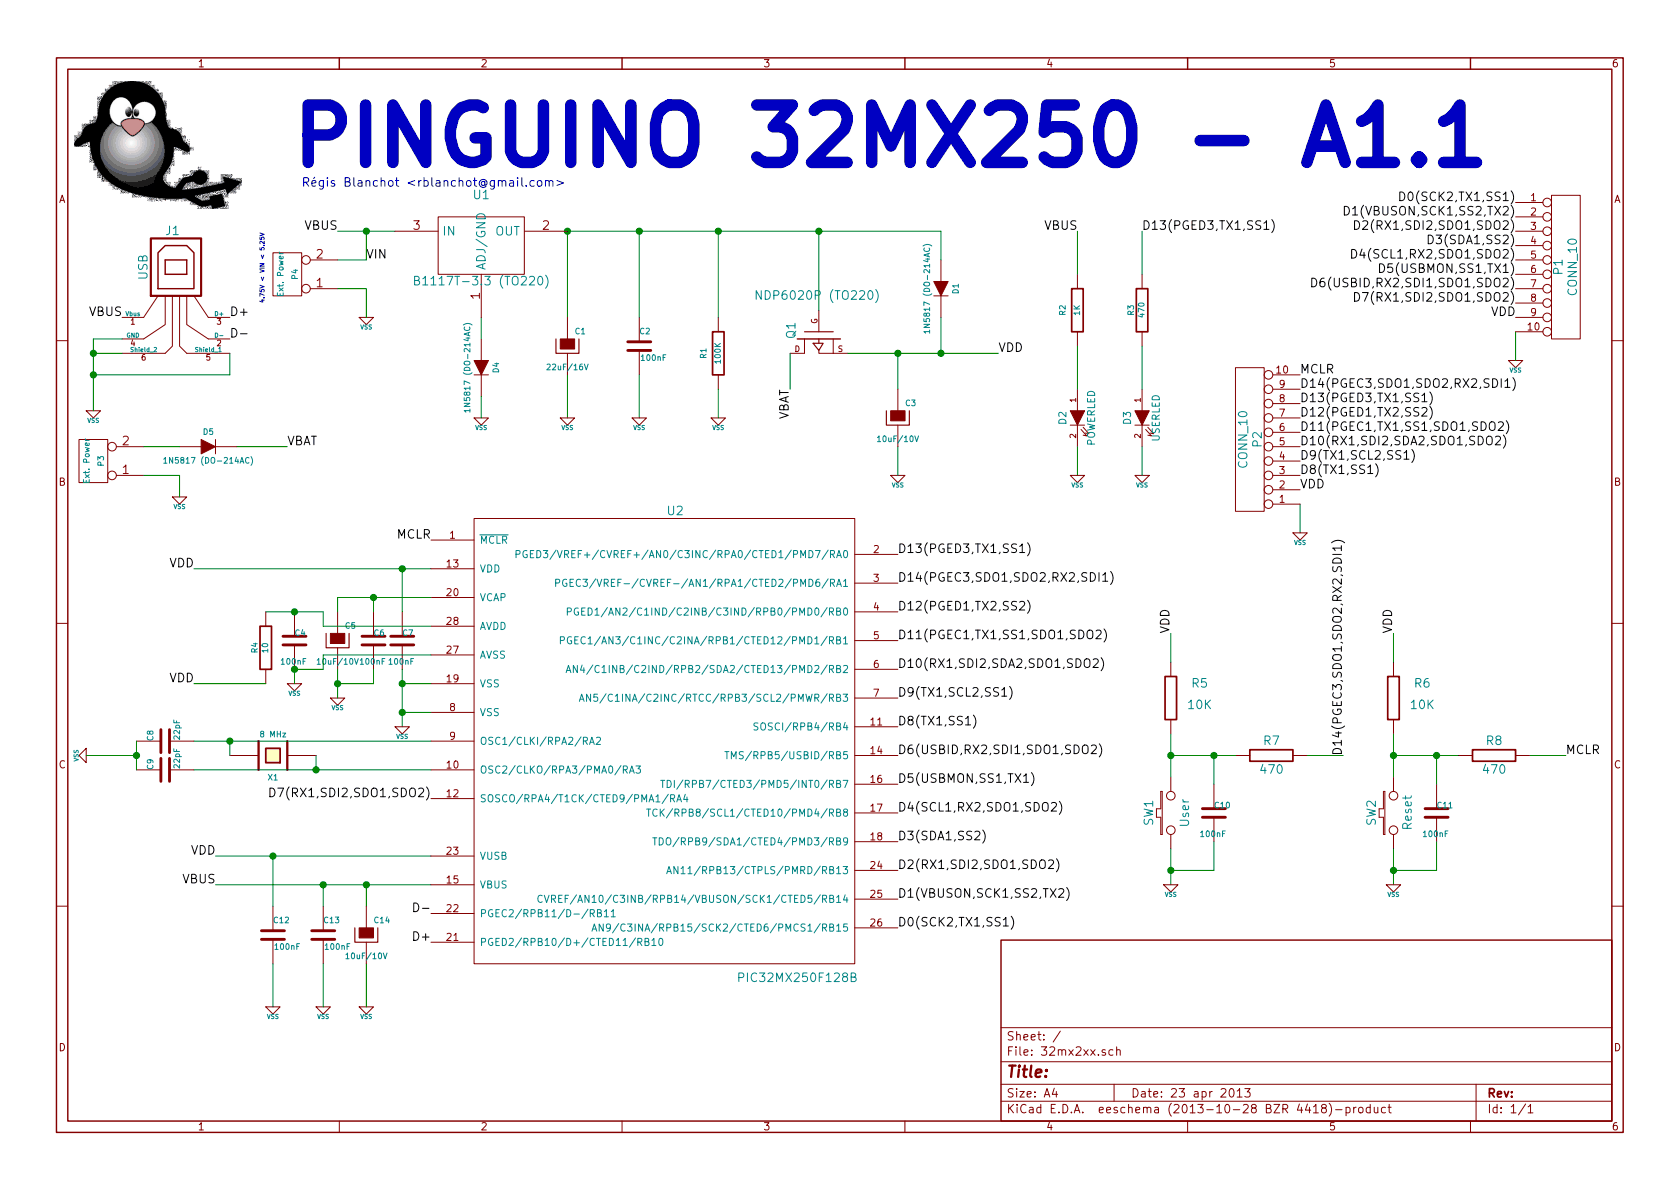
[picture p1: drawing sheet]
EESchema Schematic File Version 2
LIBS:74xgxx
LIBS:74xx
LIBS:ac-dc
LIBS:adc-dac
LIBS:analog_switches
LIBS:atmel
LIBS:audio
LIBS:brooktre
LIBS:cmos4000
LIBS:cmos_ieee
LIBS:conn
LIBS:contrib
LIBS:cypress
LIBS:dc-dc
LIBS:device
LIBS:digital-audio
LIBS:display
LIBS:dsp
LIBS:elec-unifil
LIBS:ftdi
LIBS:gennum
LIBS:graphic
LIBS:hc11
LIBS:intel
LIBS:interface
LIBS:linear
LIBS:logo
LIBS:memory
LIBS:microchip
LIBS:microchip1
LIBS:microchip_pic10mcu
LIBS:microchip_pic12mcu
LIBS:microchip_pic16mcu
LIBS:microcontrollers
LIBS:motorola
LIBS:msp430
LIBS:nxp_armmcu
LIBS:opto
LIBS:philips
LIBS:power
LIBS:powerint
LIBS:pspice
LIBS:references
LIBS:regul
LIBS:relays
LIBS:sensors
LIBS:siliconi
LIBS:special
LIBS:stm8
LIBS:stm32
LIBS:supertex
LIBS:texas
LIBS:transf
LIBS:transistors
LIBS:ttl_ieee
LIBS:valves
LIBS:video
LIBS:xilinx
LIBS:w_analog
LIBS:w_connectors
LIBS:w_device
LIBS:w_logic
LIBS:w_memory
LIBS:w_microcontrollers
LIBS:w_opto
LIBS:w_relay
LIBS:w_rtx
LIBS:w_transistor
LIBS:w_vacuum
LIBS:pinguino
LIBS:32mx2xx-cache
EELAYER 24 0
EELAYER END
$Descr A4 11693 8268
encoding utf-8
Sheet 1 1
Title ""
Date "23 apr 2013"
Rev ""
Comp ""
Comment1 ""
Comment2 ""
Comment3 ""
Comment4 ""
$EndDescr
$Comp
L CRYSTAL X1
U 1 1
P 1900 5250
F 0 "X1" H 1900 5400 40  0000 C CNN
F 1 "8 MHz" H 1900 5100 40  0000 C CNN
F 2 "" H 1900 5250 60  0001 C CNN
F 3 "" H 1900 5250 60  0001 C CNN
	1    1900 5250
	-1   0    0    1   
$EndComp
Text Notes 2100 1300 0    60   ~ 0
Régis Blanchot <rblanchot@gmail.com>
Text Notes 2050 1150 0    400  ~ 80
PINGUINO 32MX250 - A1.1
Text Label 7950 1600 0    60   ~ 0
D13(PGED3,TX1,SS1)
Text Label 6250 4050 0    60   ~ 0
D14(PGEC3,SDO1,SDO2,RX2,SDI1)
Text Label 6250 4250 0    60   ~ 0
D12(PGED1,TX2,SS2)
Text Label 6250 4450 0    60   ~ 0
D11(PGEC1,TX1,SS1,SDO1,SDO2)
Text Label 6250 4650 0    60   ~ 0
D10(RX1,SDI2,SDA2,SDO1,SDO2)
Text Label 6250 4850 0    60   ~ 0
D9(TX1,SCL2,SS1)
Text Label 6250 5050 0    60   ~ 0
D8(TX1,SS1)
Text Label 6250 5250 0    60   ~ 0
D6(USBID,RX2,SDI1,SDO1,SDO2)
Text Label 6250 5650 0    60   ~ 0
D4(SCL1,RX2,SDO1,SDO2)
Text Label 6250 5850 0    60   ~ 0
D3(SDA1,SS2)
Text Label 6250 6050 0    60   ~ 0
D2(RX1,SDI2,SDO1,SDO2)
Text Label 6250 6250 0    60   ~ 0
D1(VBUSON,SCK1,SS2,TX2)
Text Label 6250 6450 0    60   ~ 0
D0(SCK2,TX1,SS1)
Text Label 3000 5550 2    60   ~ 0
D7(RX1,SDI2,SDO1,SDO2)
$Comp
L C C12
U 1 1
P 1900 6500
F 0 "C12" H 1900 6600 40  0000 L CNN
F 1 "100nF" H 1906 6415 40  0000 L CNN
F 2 "~" H 1938 6350 30  0000 C CNN
F 3 "~" H 1900 6500 60  0000 C CNN
	1    1900 6500
	1    0    0    -1  
$EndComp
$Comp
L C C13
U 1 1
P 2250 6500
F 0 "C13" H 2250 6600 40  0000 L CNN
F 1 "100nF" H 2256 6415 40  0000 L CNN
F 2 "~" H 2288 6350 30  0000 C CNN
F 3 "~" H 2250 6500 60  0000 C CNN
	1    2250 6500
	1    0    0    -1  
$EndComp
$Comp
L R R3
U 1 1
P 7950 2150
F 0 "R3" V 8030 2150 40  0000 C CNN
F 1 "470" V 7957 2151 40  0000 C CNN
F 2 "~" V 7880 2150 30  0000 C CNN
F 3 "~" H 7950 2150 30  0000 C CNN
	1    7950 2150
	-1   0    0    -1  
$EndComp
$Comp
L LED D3
U 1 1
P 7950 2900
F 0 "D3" H 7950 3000 50  0000 C CNN
F 1 "USERLED" H 7950 2800 50  0000 C CNN
F 2 "~" H 7950 2900 60  0000 C CNN
F 3 "~" H 7950 2900 60  0000 C CNN
	1    7950 2900
	0    -1   1    0   
$EndComp
$Comp
L C C8
U 1 1
P 1150 5150
F 0 "C8" H 1150 5250 40  0000 L CNN
F 1 "22pF" H 1156 5065 40  0000 L CNN
F 2 "~" H 1188 5000 30  0000 C CNN
F 3 "~" H 1150 5150 60  0000 C CNN
	1    1150 5150
	0    -1   -1   0   
$EndComp
$Comp
L C C7
U 1 1
P 2800 4450
F 0 "C7" H 2800 4500 40  0000 L CNN
F 1 "100nF" H 2700 4300 40  0000 L CNN
F 2 "~" H 2838 4300 30  0000 C CNN
F 3 "~" H 2800 4450 60  0000 C CNN
	1    2800 4450
	1    0    0    -1  
$EndComp
$Comp
L C C9
U 1 1
P 1150 5350
F 0 "C9" H 1150 5450 40  0000 L CNN
F 1 "22pF" H 1156 5265 40  0000 L CNN
F 2 "~" H 1188 5200 30  0000 C CNN
F 3 "~" H 1150 5350 60  0000 C CNN
	1    1150 5350
	0    -1   -1   0   
$EndComp
$Comp
L R R4
U 1 1
P 1850 4500
F 0 "R4" V 1930 4500 40  0000 C CNN
F 1 "10" V 1857 4501 40  0000 C CNN
F 2 "~" V 1780 4500 30  0000 C CNN
F 3 "~" H 1850 4500 30  0000 C CNN
	1    1850 4500
	-1   0    0    1   
$EndComp
$Comp
L C C4
U 1 1
P 2050 4450
F 0 "C4" H 2050 4500 40  0000 L CNN
F 1 "100nF" H 1950 4300 40  0000 L CNN
F 2 "~" H 2088 4300 30  0000 C CNN
F 3 "~" H 2050 4450 60  0000 C CNN
	1    2050 4450
	1    0    0    -1  
$EndComp
$Comp
L CAPAPOL C5
U 1 1
P 2350 4450
F 0 "C5" H 2400 4550 40  0000 L CNN
F 1 "10uF/10V" H 2200 4300 40  0000 L CNN
F 2 "~" H 2450 4300 30  0000 C CNN
F 3 "~" H 2350 4450 300 0000 C CNN
	1    2350 4450
	1    0    0    -1  
$EndComp
$Comp
L R R8
U 1 1
P 10400 5250
F 0 "R8" V 10300 5250 60  0000 C CNN
F 1 "470" V 10500 5250 60  0000 C CNN
F 2 "" H 10400 5250 60  0001 C CNN
F 3 "" H 10400 5250 60  0001 C CNN
	1    10400 5250
	0    1    1    0   
$EndComp
$Comp
L SW_PUSHBUTTON SW2
U 1 1
P 9700 5650
F 0 "SW2" H 9700 5800 60  0000 C CNN
F 1 "Reset" H 9700 5550 60  0000 C CNN
F 2 "" H 9700 5650 60  0001 C CNN
F 3 "" H 9700 5650 60  0001 C CNN
	1    9700 5650
	0    -1   -1   0   
$EndComp
$Comp
L R R6
U 1 1
P 9700 4850
F 0 "R6" H 9900 4950 60  0000 C CNN
F 1 "10K" H 9900 4800 60  0000 C CNN
F 2 "" H 9700 4850 60  0001 C CNN
F 3 "" H 9700 4850 60  0001 C CNN
	1    9700 4850
	1    0    0    -1  
$EndComp
$Comp
L LED D2
U 1 1
P 7500 2900
F 0 "D2" H 7500 3000 50  0000 C CNN
F 1 "POWERLED" H 7500 2800 50  0000 C CNN
F 2 "" H 7500 2900 60  0001 C CNN
F 3 "" H 7500 2900 60  0001 C CNN
	1    7500 2900
	0    -1   1    0   
$EndComp
$Comp
L R R2
U 1 1
P 7500 2150
F 0 "R2" V 7400 2150 40  0000 C CNN
F 1 "1K" V 7500 2150 40  0000 C CNN
F 2 "" H 7500 2150 60  0001 C CNN
F 3 "" H 7500 2150 60  0001 C CNN
	1    7500 2150
	1    0    0    1   
$EndComp
$Comp
L CONN_2 P3
U 1 1
P 650 3200
F 0 "P3" V 600 3200 40  0000 C CNN
F 1 "Ext. Power" V 700 3200 40  0000 C CNN
F 2 "" H 650 3200 60  0000 C CNN
F 3 "" H 650 3200 60  0000 C CNN
	1    650  3200
	-1   0    0    1   
$EndComp
$Comp
L DIODE D4
U 1 1
P 3350 2550
F 0 "D4" H 3350 2650 40  0000 C CNN
F 1 "1N5817 (DO-214AC)" H 3350 2450 40  0000 C CNN
F 2 "~" H 3350 2550 60  0000 C CNN
F 3 "~" H 3350 2550 60  0000 C CNN
	1    3350 2550
	0    1    1    0   
$EndComp
$Comp
L C C2
U 1 1
P 4450 2400
F 0 "C2" H 4450 2500 40  0000 L CNN
F 1 "100nF" H 4456 2315 40  0000 L CNN
F 2 "~" H 4488 2250 30  0000 C CNN
F 3 "~" H 4450 2400 60  0000 C CNN
	1    4450 2400
	1    0    0    -1  
$EndComp
Text Label 3000 3750 2    60   ~ 0
MCLR
Text Label 1600 2200 0    60   ~ 0
D+
Text Label 1600 2350 0    60   ~ 0
D-
Wire Wire Line
	1500 6150 3000 6150
Wire Wire Line
	1500 5950 3000 5950
Connection ~ 1900 5950
Wire Wire Line
	1900 5950 1900 6300
Wire Wire Line
	2550 6150 2550 6300
Wire Wire Line
	1350 3950 3000 3950
Wire Wire Line
	9700 4400 9700 4600
Wire Wire Line
	9700 5100 9700 5400
Wire Wire Line
	9700 5250 10150 5250
Connection ~ 9700 5250
Wire Wire Line
	3950 1600 6550 1600
Connection ~ 4450 1600
Wire Wire Line
	4450 1600 4450 2200
Wire Wire Line
	2350 1600 2750 1600
Wire Wire Line
	7500 3300 7500 3100
Wire Wire Line
	7500 1600 7500 1900
Wire Wire Line
	7500 2700 7500 2400
Wire Wire Line
	2350 1800 2550 1800
Connection ~ 3950 1600
Wire Wire Line
	4450 2600 4450 2900
Wire Wire Line
	9700 5900 9700 6150
Wire Wire Line
	3950 2600 3950 2900
Text Label 850  2200 2    60   ~ 0
VBUS
Text Label 9050 2800 0    60   ~ 0
D13(PGED3,TX1,SS1)
Text Label 9050 2700 0    60   ~ 0
D14(PGEC3,SDO1,SDO2,RX2,SDI1)
Text Label 9050 3100 0    60   ~ 0
D10(RX1,SDI2,SDA2,SDO1,SDO2)
Text Label 9050 3200 0    60   ~ 0
D9(TX1,SCL2,SS1)
Text Label 9050 3300 0    60   ~ 0
D8(TX1,SS1)
Text Label 10550 1800 2    60   ~ 0
D4(SCL1,RX2,SDO1,SDO2)
Text Label 10550 1700 2    60   ~ 0
D3(SDA1,SS2)
Text Label 10550 1600 2    60   ~ 0
D2(RX1,SDI2,SDO1,SDO2)
Text Label 10550 1400 2    60   ~ 0
D0(SCK2,TX1,SS1)
Text Label 10550 2100 2    60   ~ 0
D7(RX1,SDI2,SDO1,SDO2)
Text Label 6250 5450 0    60   ~ 0
D5(USBMON,SS1,TX1)
Wire Wire Line
	9050 3500 9050 3700
Text Label 9050 2600 0    60   ~ 0
MCLR
$Comp
L VSS #PWR01
U 1 1
P 1250 3450
F 0 "#PWR01" H 1250 3450 30  0001 C CNN
F 1 "VSS" H 1250 3380 30  0000 C CNN
F 2 "" H 1250 3450 60  0000 C CNN
F 3 "" H 1250 3450 60  0000 C CNN
	1    1250 3450
	1    0    0    -1  
$EndComp
$Comp
L PIC32MX250F128B U2
U 1 1
P 4600 5050
F 0 "U2" H 4700 6550 60  0000 C CNN
F 1 "PIC32MX250F128B" H 5550 3300 60  0000 C CNN
F 2 "" H 4600 5050 60  0001 C CNN
F 3 "" H 4600 5050 60  0001 C CNN
	1    4600 5050
	1    0    0    -1  
$EndComp
$Comp
L VSS #PWR02
U 1 1
P 3350 2900
F 0 "#PWR02" H 3350 2900 30  0001 C CNN
F 1 "VSS" H 3350 2830 30  0000 C CNN
F 2 "" H 3350 2900 60  0000 C CNN
F 3 "" H 3350 2900 60  0000 C CNN
	1    3350 2900
	1    0    0    -1  
$EndComp
$Comp
L VSS #PWR03
U 1 1
P 3950 2900
F 0 "#PWR03" H 3950 2900 30  0001 C CNN
F 1 "VSS" H 3950 2830 30  0000 C CNN
F 2 "" H 3950 2900 60  0000 C CNN
F 3 "" H 3950 2900 60  0000 C CNN
	1    3950 2900
	1    0    0    -1  
$EndComp
$Comp
L VSS #PWR04
U 1 1
P 7500 3300
F 0 "#PWR04" H 7500 3300 30  0001 C CNN
F 1 "VSS" H 7500 3230 30  0000 C CNN
F 2 "" H 7500 3300 60  0000 C CNN
F 3 "" H 7500 3300 60  0000 C CNN
	1    7500 3300
	-1   0    0    -1  
$EndComp
Text Label 6250 3850 0    60   ~ 0
D13(PGED3,TX1,SS1)
$Comp
L VSS #PWR05
U 1 1
P 7950 3300
F 0 "#PWR05" H 7950 3300 30  0001 C CNN
F 1 "VSS" H 7950 3230 30  0000 C CNN
F 2 "" H 7950 3300 60  0000 C CNN
F 3 "" H 7950 3300 60  0000 C CNN
	1    7950 3300
	-1   0    0    -1  
$EndComp
Wire Wire Line
	7950 3300 7950 3100
Wire Wire Line
	7950 2700 7950 2400
Wire Wire Line
	7950 1900 7950 1600
$Comp
L VSS #PWR06
U 1 1
P 10550 2500
F 0 "#PWR06" H 10550 2500 30  0001 C CNN
F 1 "VSS" H 10550 2430 30  0000 C CNN
F 2 "" H 10550 2500 60  0000 C CNN
F 3 "" H 10550 2500 60  0000 C CNN
	1    10550 2500
	1    0    0    -1  
$EndComp
$Comp
L VSS #PWR07
U 1 1
P 9050 3700
F 0 "#PWR07" H 9050 3700 30  0001 C CNN
F 1 "VSS" H 9050 3630 30  0000 C CNN
F 2 "" H 9050 3700 60  0000 C CNN
F 3 "" H 9050 3700 60  0000 C CNN
	1    9050 3700
	1    0    0    -1  
$EndComp
Wire Wire Line
	10550 2300 10550 2500
$Comp
L VSS #PWR08
U 1 1
P 4450 2900
F 0 "#PWR08" H 4450 2900 30  0001 C CNN
F 1 "VSS" H 4450 2830 30  0000 C CNN
F 2 "" H 4450 2900 60  0000 C CNN
F 3 "" H 4450 2900 60  0000 C CNN
	1    4450 2900
	1    0    0    -1  
$EndComp
Wire Wire Line
	3350 2200 3350 2350
Wire Wire Line
	3350 2750 3350 2900
Text Label 7500 1600 2    60   ~ 0
VBUS
Wire Wire Line
	3950 1600 3950 2200
$Comp
L LM1117 U1
U 1 1
P 3350 1700
F 0 "U1" H 3350 2050 60  0000 C CNN
F 1 "B1117T-3.3 (TO220)" H 3350 1450 60  0000 C CNN
F 2 "" H 3350 1700 60  0001 C CNN
F 3 "" H 3350 1700 60  0001 C CNN
	1    3350 1700
	1    0    0    -1  
$EndComp
$Comp
L MOSFET_P Q1
U 1 1
P 5700 2350
F 0 "Q1" H 5700 2540 60  0000 R CNN
F 1 "NDP6020P (TO220)" V 5400 2800 60  0000 R CNN
F 2 "" H 5700 2350 60  0000 C CNN
F 3 "" H 5700 2350 60  0000 C CNN
	1    5700 2350
	0    -1   1    0   
$EndComp
Wire Wire Line
	5700 1600 5700 2150
Connection ~ 5700 1600
$Comp
L R R1
U 1 1
P 5000 2450
F 0 "R1" V 4900 2450 40  0000 C CNN
F 1 "100K" V 5000 2450 40  0000 C CNN
F 2 "" H 5000 2450 60  0001 C CNN
F 3 "" H 5000 2450 60  0001 C CNN
	1    5000 2450
	1    0    0    -1  
$EndComp
Wire Wire Line
	5000 1600 5000 2200
$Comp
L VSS #PWR09
U 1 1
P 5000 2900
F 0 "#PWR09" H 5000 2900 30  0001 C CNN
F 1 "VSS" H 5000 2830 30  0000 C CNN
F 2 "" H 5000 2900 60  0000 C CNN
F 3 "" H 5000 2900 60  0000 C CNN
	1    5000 2900
	1    0    0    -1  
$EndComp
Wire Wire Line
	5000 2700 5000 2900
Text Label 10900 5250 0    60   ~ 0
MCLR
Wire Wire Line
	10900 5250 10650 5250
$Comp
L VSS #PWR010
U 1 1
P 9700 6150
F 0 "#PWR010" H 9700 6150 30  0001 C CNN
F 1 "VSS" H 9700 6080 30  0000 C CNN
F 2 "" H 9700 6150 60  0000 C CNN
F 3 "" H 9700 6150 60  0000 C CNN
	1    9700 6150
	1    0    0    -1  
$EndComp
Wire Wire Line
	1000 3300 1250 3300
Wire Wire Line
	1250 3300 1250 3450
Wire Wire Line
	5500 2450 5500 2700
Wire Wire Line
	5900 2450 6950 2450
$Comp
L DIODE D1
U 1 1
P 6550 2000
F 0 "D1" H 6550 2100 40  0000 C CNN
F 1 "1N5817 (DO-214AC)" H 6550 1900 40  0000 C CNN
F 2 "~" H 6550 2000 60  0000 C CNN
F 3 "~" H 6550 2000 60  0000 C CNN
	1    6550 2000
	0    1    1    0   
$EndComp
Wire Wire Line
	6550 1600 6550 1800
Wire Wire Line
	6550 2450 6550 2200
Connection ~ 6250 2450
$Comp
L VSS #PWR011
U 1 1
P 6250 3300
F 0 "#PWR011" H 6250 3300 30  0001 C CNN
F 1 "VSS" H 6250 3230 30  0000 C CNN
F 2 "" H 6250 3300 60  0000 C CNN
F 3 "" H 6250 3300 60  0000 C CNN
	1    6250 3300
	1    0    0    -1  
$EndComp
Connection ~ 6550 2450
$Comp
L VSS #PWR012
U 1 1
P 1900 7000
F 0 "#PWR012" H 1900 7000 30  0001 C CNN
F 1 "VSS" H 1900 6930 30  0000 C CNN
F 2 "" H 1900 7000 60  0000 C CNN
F 3 "" H 1900 7000 60  0000 C CNN
	1    1900 7000
	1    0    0    -1  
$EndComp
$Comp
L VSS #PWR013
U 1 1
P 2550 7000
F 0 "#PWR013" H 2550 7000 30  0001 C CNN
F 1 "VSS" H 2550 6930 30  0000 C CNN
F 2 "" H 2550 7000 60  0000 C CNN
F 3 "" H 2550 7000 60  0000 C CNN
	1    2550 7000
	1    0    0    -1  
$EndComp
Wire Wire Line
	1900 6700 1900 7000
Wire Wire Line
	2550 6700 2550 7000
Text Label 3000 6350 2    60   ~ 0
D-
Text Label 3000 6550 2    60   ~ 0
D+
$Comp
L VSS #PWR014
U 1 1
P 2350 4850
F 0 "#PWR014" H 2350 4850 30  0001 C CNN
F 1 "VSS" H 2350 4780 30  0000 C CNN
F 2 "" H 2350 4850 60  0000 C CNN
F 3 "" H 2350 4850 60  0000 C CNN
	1    2350 4850
	1    0    0    -1  
$EndComp
Wire Wire Line
	2200 5250 2200 5350
Connection ~ 2200 5350
Wire Wire Line
	1600 5250 1600 5150
Connection ~ 1600 5150
Wire Wire Line
	1350 5150 3000 5150
Wire Wire Line
	1350 5350 3000 5350
Wire Wire Line
	950  5150 950  5350
$Comp
L VSS #PWR015
U 1 1
P 600 5250
F 0 "#PWR015" H 600 5250 30  0001 C CNN
F 1 "VSS" H 600 5180 30  0000 C CNN
F 2 "" H 600 5250 60  0000 C CNN
F 3 "" H 600 5250 60  0000 C CNN
	1    600  5250
	0    1    1    0   
$EndComp
Wire Wire Line
	600  5250 950  5250
Connection ~ 950  5250
$Comp
L VSS #PWR016
U 1 1
P 2050 4750
F 0 "#PWR016" H 2050 4750 30  0001 C CNN
F 1 "VSS" H 2050 4680 30  0000 C CNN
F 2 "" H 2050 4750 60  0000 C CNN
F 3 "" H 2050 4750 60  0000 C CNN
	1    2050 4750
	1    0    0    -1  
$EndComp
Wire Wire Line
	2350 4250 2350 4150
Wire Wire Line
	2350 4650 2350 4850
Wire Wire Line
	2800 4650 2800 5050
Wire Wire Line
	2800 3950 2800 4250
Connection ~ 2800 3950
Wire Wire Line
	3000 4350 2250 4350
Wire Wire Line
	2250 4350 2250 4250
Wire Wire Line
	2250 4250 1850 4250
Connection ~ 2050 4250
Wire Wire Line
	2250 4650 2250 4550
Wire Wire Line
	2250 4550 3000 4550
Connection ~ 2050 4650
$Comp
L VSS #PWR017
U 1 1
P 2800 5050
F 0 "#PWR017" H 2800 5050 30  0001 C CNN
F 1 "VSS" H 2800 4980 30  0000 C CNN
F 2 "" H 2800 5050 60  0000 C CNN
F 3 "" H 2800 5050 60  0000 C CNN
	1    2800 5050
	1    0    0    -1  
$EndComp
Connection ~ 2800 4950
Wire Wire Line
	2050 4650 2050 4750
Wire Wire Line
	2050 4650 2250 4650
Wire Wire Line
	2800 4950 3000 4950
Wire Wire Line
	2350 4150 3000 4150
Wire Wire Line
	3000 4750 2800 4750
Connection ~ 2800 4750
$Comp
L C C6
U 1 1
P 2600 4450
F 0 "C6" H 2600 4500 40  0000 L CNN
F 1 "100nF" H 2500 4300 40  0000 L CNN
F 2 "~" H 2638 4300 30  0000 C CNN
F 3 "~" H 2600 4450 60  0000 C CNN
	1    2600 4450
	1    0    0    -1  
$EndComp
Wire Wire Line
	2600 4150 2600 4250
Connection ~ 2600 4150
Wire Wire Line
	2600 4650 2600 4750
Wire Wire Line
	2600 4750 2350 4750
Connection ~ 2350 4750
$Comp
L C C11
U 1 1
P 10000 5650
F 0 "C11" H 10000 5700 40  0000 L CNN
F 1 "100nF" H 9900 5500 40  0000 L CNN
F 2 "~" H 10038 5500 30  0000 C CNN
F 3 "~" H 10000 5650 60  0000 C CNN
	1    10000 5650
	1    0    0    -1  
$EndComp
Wire Wire Line
	10000 5450 10000 5250
Connection ~ 10000 5250
Wire Wire Line
	10000 5850 10000 6050
Wire Wire Line
	10000 6050 9700 6050
Connection ~ 9700 6050
$Comp
L R R7
U 1 1
P 8850 5250
F 0 "R7" V 8750 5250 60  0000 C CNN
F 1 "470" V 8950 5250 60  0000 C CNN
F 2 "" H 8850 5250 60  0001 C CNN
F 3 "" H 8850 5250 60  0001 C CNN
	1    8850 5250
	0    1    1    0   
$EndComp
$Comp
L SW_PUSHBUTTON SW1
U 1 1
P 8150 5650
F 0 "SW1" H 8150 5800 60  0000 C CNN
F 1 "User" H 8150 5550 60  0000 C CNN
F 2 "" H 8150 5650 60  0001 C CNN
F 3 "" H 8150 5650 60  0001 C CNN
	1    8150 5650
	0    -1   -1   0   
$EndComp
$Comp
L R R5
U 1 1
P 8150 4850
F 0 "R5" H 8350 4950 60  0000 C CNN
F 1 "10K" H 8350 4800 60  0000 C CNN
F 2 "" H 8150 4850 60  0001 C CNN
F 3 "" H 8150 4850 60  0001 C CNN
	1    8150 4850
	1    0    0    -1  
$EndComp
Wire Wire Line
	8150 4400 8150 4600
Wire Wire Line
	8150 5100 8150 5400
Wire Wire Line
	8150 5250 8600 5250
Connection ~ 8150 5250
Wire Wire Line
	8150 5900 8150 6150
Wire Wire Line
	9350 5250 9100 5250
$Comp
L VSS #PWR018
U 1 1
P 8150 6150
F 0 "#PWR018" H 8150 6150 30  0001 C CNN
F 1 "VSS" H 8150 6080 30  0000 C CNN
F 2 "" H 8150 6150 60  0000 C CNN
F 3 "" H 8150 6150 60  0000 C CNN
	1    8150 6150
	1    0    0    -1  
$EndComp
$Comp
L C C10
U 1 1
P 8450 5650
F 0 "C10" H 8450 5700 40  0000 L CNN
F 1 "100nF" H 8350 5500 40  0000 L CNN
F 2 "~" H 8488 5500 30  0000 C CNN
F 3 "~" H 8450 5650 60  0000 C CNN
	1    8450 5650
	1    0    0    -1  
$EndComp
Wire Wire Line
	8450 5450 8450 5250
Connection ~ 8450 5250
Wire Wire Line
	8450 5850 8450 6050
Wire Wire Line
	8450 6050 8150 6050
Connection ~ 8150 6050
Text Label 9350 5250 1    60   ~ 0
D14(PGEC3,SDO1,SDO2,RX2,SDI1)
Text Label 1500 6150 2    60   ~ 0
VBUS
Connection ~ 2550 6150
$Comp
L CAPAPOL C14
U 1 1
P 2550 6500
F 0 "C14" H 2600 6600 40  0000 L CNN
F 1 "10uF/10V" H 2400 6350 40  0000 L CNN
F 2 "~" H 2650 6350 30  0000 C CNN
F 3 "~" H 2550 6500 300 0000 C CNN
	1    2550 6500
	1    0    0    -1  
$EndComp
Wire Wire Line
	2250 6150 2250 6300
Connection ~ 2250 6150
$Comp
L VSS #PWR019
U 1 1
P 2250 7000
F 0 "#PWR019" H 2250 7000 30  0001 C CNN
F 1 "VSS" H 2250 6930 30  0000 C CNN
F 2 "" H 2250 7000 60  0000 C CNN
F 3 "" H 2250 7000 60  0000 C CNN
	1    2250 7000
	1    0    0    -1  
$EndComp
Wire Wire Line
	2250 6700 2250 7000
Text Label 9050 2900 0    60   ~ 0
D12(PGED1,TX2,SS2)
Text Label 9050 3000 0    60   ~ 0
D11(PGEC1,TX1,SS1,SDO1,SDO2)
$Comp
L DIODE D5
U 1 1
P 1450 3100
F 0 "D5" H 1450 3200 40  0000 C CNN
F 1 "1N5817 (DO-214AC)" H 1450 3000 40  0000 C CNN
F 2 "~" H 1450 3100 60  0000 C CNN
F 3 "~" H 1450 3100 60  0000 C CNN
	1    1450 3100
	1    0    0    -1  
$EndComp
Wire Wire Line
	1000 3100 1250 3100
Wire Wire Line
	1650 3100 2000 3100
Text Label 10550 1900 2    60   ~ 0
D5(USBMON,SS1,TX1)
Text Label 10550 1500 2    60   ~ 0
D1(VBUSON,SCK1,SS2,TX2)
$Comp
L CONN_10 P1
U 1 1
P 10900 1850
F 0 "P1" V 10850 1850 60  0000 C CNN
F 1 "CONN_10" V 10950 1850 60  0000 C CNN
F 2 "" H 10900 1850 60  0000 C CNN
F 3 "" H 10900 1850 60  0000 C CNN
	1    10900 1850
	1    0    0    -1  
$EndComp
$Comp
L CONN_10 P2
U 1 1
P 8700 3050
F 0 "P2" V 8650 3050 60  0000 C CNN
F 1 "CONN_10" V 8750 3050 60  0000 C CNN
F 2 "" H 8700 3050 60  0000 C CNN
F 3 "" H 8700 3050 60  0000 C CNN
	1    8700 3050
	-1   0    0    1   
$EndComp
Wire Wire Line
	1350 4750 1850 4750
Connection ~ 5000 1600
Text Label 10550 2000 2    60   ~ 0
D6(USBID,RX2,SDI1,SDO1,SDO2)
$Comp
L VSS #PWR020
U 1 1
P 650 2850
F 0 "#PWR020" H 650 2850 30  0001 C CNN
F 1 "VSS" H 650 2780 30  0000 C CNN
F 2 "" H 650 2850 60  0000 C CNN
F 3 "" H 650 2850 60  0000 C CNN
	1    650  2850
	1    0    0    -1  
$EndComp
Wire Wire Line
	6250 2450 6250 2700
Wire Wire Line
	6250 3100 6250 3300
Text Label 1350 3950 2    60   ~ 0
VDD
Text Label 1350 4750 2    60   ~ 0
VDD
Text Label 1500 5950 2    60   ~ 0
VDD
Text Label 2350 1600 2    60   ~ 0
VBUS
Wire Wire Line
	2550 1800 2550 1600
Connection ~ 2550 1600
Text Label 2000 3100 0    60   ~ 0
VBAT
Text Label 2550 1800 0    60   ~ 0
VIN
Text Label 5500 2700 3    60   ~ 0
VBAT
Text Label 6950 2450 0    60   ~ 0
VDD
Text Label 10550 2200 2    60   ~ 0
VDD
Text Label 8150 4400 1    60   ~ 0
VDD
Text Label 9700 4400 1    60   ~ 0
VDD
$Comp
L USB J1
U 1 1
P 1250 2000
F 0 "J1" H 1200 2400 60  0000 C CNN
F 1 "USB" V 1000 2150 60  0000 C CNN
F 2 "" H 1250 2000 60  0000 C CNN
F 3 "" H 1250 2000 60  0000 C CNN
	1    1250 2000
	1    0    0    -1  
$EndComp
Wire Wire Line
	850  2350 650  2350
Wire Wire Line
	650  2350 650  2850
Wire Wire Line
	650  2450 850  2450
Connection ~ 650  2450
Wire Wire Line
	650  2600 1600 2600
Wire Wire Line
	1600 2600 1600 2450
Connection ~ 650  2600
Text Notes 1850 2100 1    30   ~ 0
4.75V < VIN < 5.25V
$Comp
L CAPAPOL C1
U 1 1
P 3950 2400
F 0 "C1" H 4000 2500 40  0000 L CNN
F 1 "22uF/16V" H 3800 2250 40  0000 L CNN
F 2 "~" H 4050 2250 30  0000 C CNN
F 3 "~" H 3950 2400 300 0000 C CNN
	1    3950 2400
	1    0    0    -1  
$EndComp
$Comp
L CAPAPOL C3
U 1 1
P 6250 2900
F 0 "C3" H 6300 3000 40  0000 L CNN
F 1 "10uF/10V" H 6100 2750 40  0000 L CNN
F 2 "~" H 6350 2750 30  0000 C CNN
F 3 "~" H 6250 2900 300 0000 C CNN
	1    6250 2900
	1    0    0    -1  
$EndComp
$Comp
L CONN_2 P4
U 1 1
P 2000 1900
F 0 "P4" V 1950 1900 40  0000 C CNN
F 1 "Ext. Power" V 2050 1900 40  0000 C CNN
F 2 "" H 2000 1900 60  0000 C CNN
F 3 "" H 2000 1900 60  0000 C CNN
	1    2000 1900
	-1   0    0    1   
$EndComp
$Comp
L VSS #PWR021
U 1 1
P 2550 2200
F 0 "#PWR021" H 2550 2200 30  0001 C CNN
F 1 "VSS" H 2550 2130 30  0000 C CNN
F 2 "" H 2550 2200 60  0000 C CNN
F 3 "" H 2550 2200 60  0000 C CNN
	1    2550 2200
	1    0    0    -1  
$EndComp
Wire Wire Line
	2350 2000 2550 2000
Wire Wire Line
	2550 2000 2550 2200
Text Label 9050 3400 0    60   ~ 0
VDD
$EndSCHEMATC
